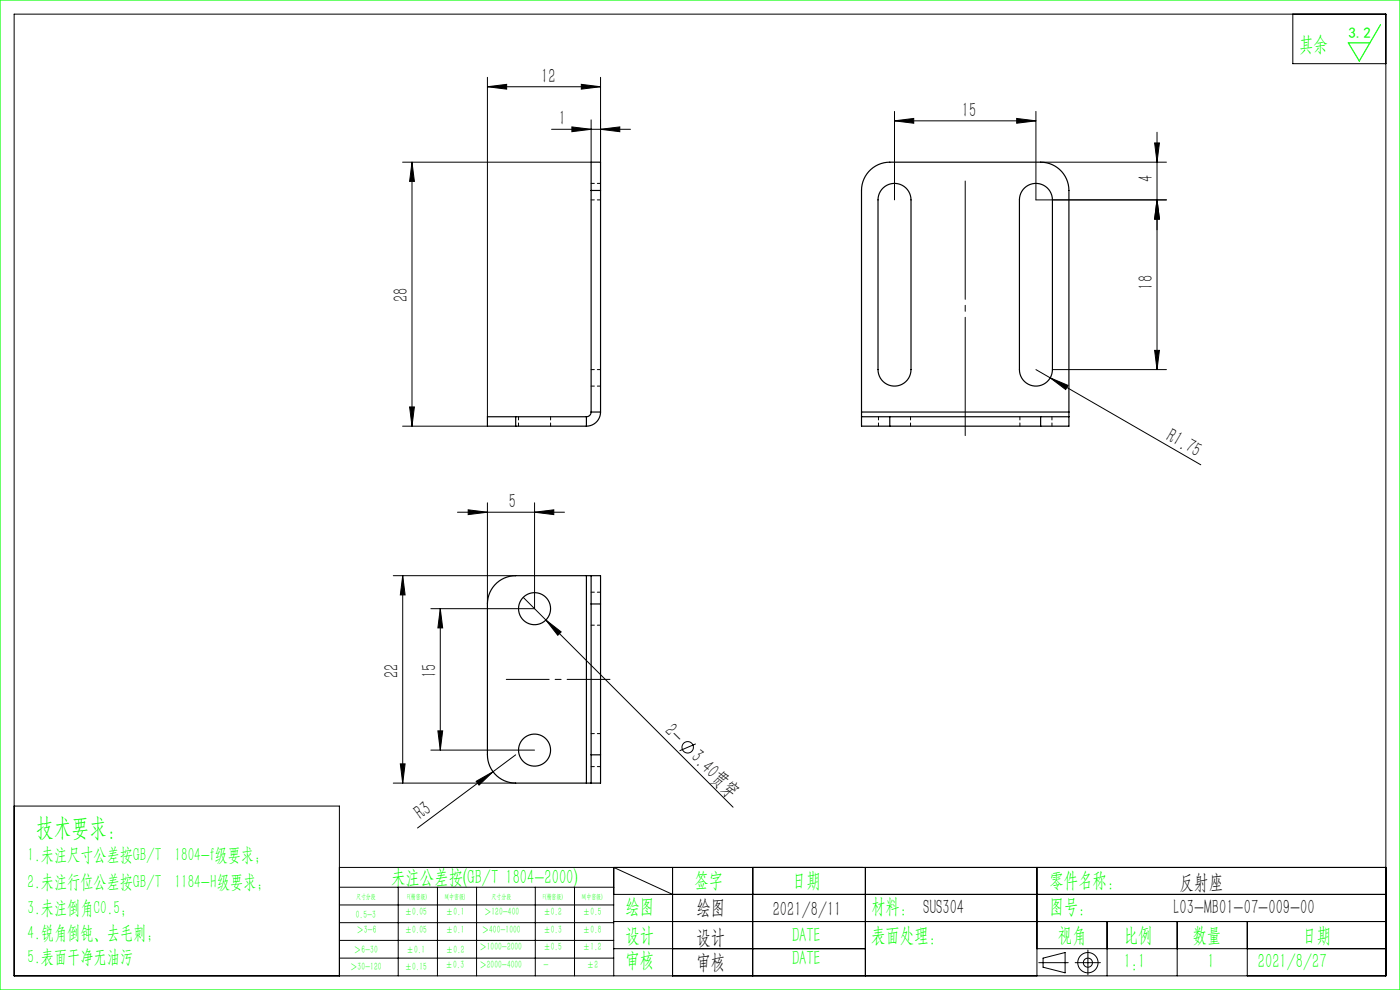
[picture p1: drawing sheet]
<svg xmlns="http://www.w3.org/2000/svg" width="297mm" height="210mm" viewBox="0 0 297 210" stroke-linecap="round" stroke-linejoin="round" font-family="sans-serif">
<g fill="none" stroke="#000" stroke-width=".21">
<path d="M3 3h291v204h-291zM103.4 18.4l4.1-.5v1zM103.4 16.4v72M103.4 18.4h24M123.3 17.9l4.1 .5-4.1 .5zM127.4 16.4v18M274.3 3v10.5h19.7M87.4 34.4l.5 4.1h-1zM87.4 34.4v56M117 27.4h16.8M121.3 26.9l4.1 .5-4.1 .5zM125.4 25.4v9h-40"/>
<path d="M127.4 27.4l4.1-.5v1zM189.8 25.6l4-.5v1zM189.8 23.6v18.8M189.8 25.6h30M215.7 25.1l4.1 .5-4.1 .5zM219.8 23.6v18.8h27.7M220.8 34.4h26.7M244.9 30.3h1.1l-.5 4.1zM245.5 28.1v50.3M245.5 42.4l.5 4.1h-1.1zM219.8 78.4l3 1.8M223.3 78.4h24.2"/>
<path d="M244.9 74.3h1.1l-.5 4.1zM85.4 90.4h18M86.9 86.3h1l-.5 4.1zM222.8 80.2l3.8 1.6-.5 .8zM222.8 80.2l31.9 18.4M97.1 108.7h22.7M99.3 108.1l4.1 .6-4.1 .5zM103.4 106.7v21.4M113.4 108.7l4.1-.6v1.1zM113.4 106.7v22.4h-22M83.4 122.1h26M85.4 122.1l.5 4.1h-1z"/>
<path d="M85.4 122.1v44M93.4 129.1l.5 4.1h-1zM93.4 129.1v30M111 126.7l4.8 4.8M115.8 131.5l3.3 2.5-.8 .8zM115.8 131.5l39.7 39.7M91.4 159.1h22M92.9 155h1l-.5 4.1zM147.6 157.8l-3.4 1.5M3 171h69v36M83.4 166.1h26M84.9 162h1l-.5 4.1z"/>
<path d="M101 165.7l3.6-2-3 2.8zM109.4 160.1l-20.8 15.5M72 184h222M72 188.2h58.2M72 192h58.2M72 195.7h58.2M72 199.5h58.2M84.5 188.2v18.8M92.8 188.2v18.8M101.1 188.2v18.8M113.6 188.2v18.8M121.9 188.2v18.8"/>
<path d="M130.2 189.7h163.8M130.2 195.5h163.8M142.7 189.7l-12.5-5.7v23M142.7 184v23M159.7 184v23M183.6 184v23M220 184v23M234.9 195.5v11.5M249.7 195.5v11.5M264.6 195.5v11.5M72 203.2h58.2M130.2 201.2h53.4"/>
<path d="M220 201.2h74M220.4 204.2h6.2M221.3 203.2l4.7-1.1v4.3l-4.7-1.2zM228.1 204.2h5.3M230.8 201.5v5.3"/>
<circle cx="145.9" cy="158.5" r="1.21"/>
<circle cx="230.8" cy="204.2" r="2.15"/>
<circle cx="230.8" cy="204.2" r=".96"/>
</g>
<path d="M204.8 38.4v54" fill="none" stroke="#000" stroke-width=".21" stroke-dasharray="30.5 1.3 1.3 1.3" stroke-dashoffset="5.4"/>
<path d="M129.4 144.1h-22" fill="none" stroke="#000" stroke-width=".21" stroke-dasharray="30.5 1.3 1.3 1.3" stroke-dashoffset="21.4"/>
<path d="M0 0h297v210h-297zM292.9 5.2l-4.5 7.7-2.4-3.8h4.6" fill="none" stroke="#0f0" stroke-width=".25"/>
<g fill="#000">
<path d="M222.8 80.2l3.8 1.6-.5 .8zM115.8 131.5l3.3 2.5-.8 .8zM101 165.7l3.6-2-3 2.8z"/>
<path d="M103.4 18.4l4.1-.5v1zM123.3 17.9l4.1 .5-4.1 .5zM121.3 26.9l4.1 .5-4.1 .5zM127.4 27.4l4.1-.5v1z"/>
<path d="M189.8 25.6l4-.5v1zM215.7 25.1l4.1 .5-4.1 .5z"/>
<path d="M244.9 30.3h1.1l-.5 4.1zM245.5 42.4l.5 4.1h-1.1zM93.4 129.1l.5 4.1h-1zM92.9 155h1l-.5 4.1z"/>
<path d="M244.9 74.3h1.1l-.5 4.1zM245.5 42.4l.5 4.1h-1.1z"/>
<path d="M86.9 86.3h1l-.5 4.1zM87.4 34.4l.5 4.1h-1z"/>
<path d="M99.3 108.1l4.1 .6-4.1 .5zM113.4 108.7l4.1-.6v1.1z"/>
<path d="M85.4 122.1l.5 4.1h-1zM84.9 162h1l-.5 4.1z"/>
</g>
<g fill="none" stroke="#000" stroke-width=".25">
<path d="M187.4 39.8a3.5 3.5 0 0 1 3.8-.6 3.5 3.5 0 0 1 2.1 3.2v36a3.5 3.5 0 0 1-3.5 3.5 3.5 3.5 0 0 1-3.5-3.5v-36l.3-1.4zM217.4 39.8a3.5 3.5 0 0 1 3.8-.6 3.5 3.5 0 0 1 2.1 3.2v36a3.5 3.5 0 0 1-3.5 3.5 3.5 3.5 0 0 1-3.5-3.5v-36l.3-1.4zM125.4 40.4v-6h2v6M125.4 40.4h2M125.4 40.4v47M127.4 40.4v47M109.4 88.4h-6v2h6M109.4 88.4v2M109.4 88.4h15M109.4 90.4h15M124.4 88.4v2M125.4 87.4a1 1 0 0 1-1 1"/>
<path d="M125.4 87.4h2M127.4 87.4a3 3 0 0 1-3 3M182.8 88.4v2h6M182.8 88.4h6M182.8 87.4v1M182.8 87.4v-47a6 6 0 0 1 6-6h32a6 6 0 0 1 6 6v47M182.8 87.4h44M188.8 88.4h32M188.8 90.4h32M188.8 88.4v2M220.8 88.4h6M220.8 88.4v2"/>
<path d="M226.8 88.4v2h-6M226.8 87.4v1M124.4 122.1h1M124.4 122.1h-15a6 6 0 0 0-6 6v32a6 6 0 0 0 6 6h15M124.4 122.1v44M125.4 122.1v6M125.4 122.1h2v6M125.4 128.1v32M125.4 128.1h2M127.4 128.1v32M124.4 166.1h1M125.4 160.1v6"/>
<path d="M125.4 160.1h2M127.4 160.1v6h-2"/>
<circle cx="113.4" cy="129.1" r="3.4"/>
<circle cx="113.4" cy="159.1" r="3.4"/>
</g>
<g fill="none" stroke="#000" stroke-width=".21" stroke-dasharray="1.3 .6" stroke-dashoffset=".6">
<path d="M127.4 38.9h-2M127.4 42.4h-2M127.4 78.4h-2M110 88.4v2M116.8 90.4v-2M125.4 81.9h2M186.4 88.4v2M193.2 90.4v-2M216.4 88.4v2M223.2 90.4v-2M127.4 132.6h-2M127.4 125.6h-2"/>
<path d="M127.4 155.6h-2M127.4 162.6h-2"/>
</g>
<text font-size="5.4" fill="#0f0" x="7.7" y="177.2">技术要求：</text>
<g font-size="4.4" fill="#0f0">
<text x="275.6" y="10.8">其余</text>
<text x="83" y="187.5">未注公差按(GB/T 1804-2000)</text>
<text x="147.3" y="188">签字</text>
<text x="168" y="188">日期</text>
<text x="222.6" y="188">零件名称：</text>
<text x="132.7" y="193.6">绘图</text>
<text x="184.8" y="193.6">材料： SUS304</text>
<text x="222.6" y="193.6">图号：</text>
<text x="132.7" y="199.8">设计</text>
<text x="168" y="199.8">DATE</text>
<text x="184.8" y="199.8">表面处理：</text>
<text x="224.4" y="199.8">视角</text>
<text x="238.4" y="199.8">比例</text>
<text x="253" y="199.8">数量</text>
<text x="276.3" y="199.8">日期</text>
<text x="132.7" y="205.1">审核</text>
<text x="168" y="204.6">DATE</text>
<text x="238.4" y="205.3">1:1</text>
<text x="256.2" y="205.3">1</text>
<text x="266.9" y="205.3">2021/8/27</text>
</g>
<g font-size="4.4">
<text x="114.8" y="17.5">12</text>
<text x="118.5" y="26.6">1</text>
<text x="204.1" y="24.8">15</text>
<text x="244.6" y="38.7" transform="rotate(-90 244.6 38.7)">4</text>
<text x="86.5" y="64.1" transform="rotate(-90 86.5 64.1)">28</text>
<text x="244.6" y="61.4" transform="rotate(-90 244.6 61.4)">18</text>
<text x="247.2" y="93.2" transform="rotate(30 247.2 93.2)">R1.75</text>
<text x="108" y="107.8">5</text>
<text x="84.6" y="143.9" transform="rotate(-90 84.6 143.9)">22</text>
<text x="92.5" y="143.9" transform="rotate(-90 92.5 143.9)">15</text>
<text x="140.9" y="155.3" transform="rotate(45 140.9 155.3)">2-</text>
<text x="146.4" y="160.9" transform="rotate(45 146.4 160.9)">3.40贯穿</text>
<text x="89.3" y="174" transform="rotate(-37 89.3 174)">R3</text>
<text x="250.3" y="188.6">反射座</text>
<text x="147.8" y="194">绘图</text>
<text x="163.9" y="194.3">2021/8/11</text>
<text x="249" y="194">L03-MB01-07-009-00</text>
<text x="147.8" y="200.2">设计</text>
<text x="147.8" y="205.5">审核</text>
</g>
<g font-size="4" fill="#0f0">
<text x="5.9" y="182.6">1.未注尺寸公差按GB/T 1804-f级要求；</text>
<text x="5.9" y="188.4">2.未注行位公差按GB/T 1184-H级要求；</text>
<text x="5.9" y="193.9">3.未注倒角C0.5；</text>
<text x="5.9" y="199.2">4.锐角倒钝、去毛刺；</text>
<text x="5.9" y="204.2">5.表面干净无油污</text>
</g>
<text font-size="3.2" fill="#0f0" x="286.1" y="8">3.2</text>
<g font-size="2.3" fill="#0f0">
<text x="75.5" y="194.7">0.5-3</text>
<text x="75.6" y="198">＞3-6</text>
<text x="85.9" y="194.2">±0.05</text>
<text x="85.9" y="198">±0.05</text>
<text x="94.6" y="194.2">±0.1</text>
<text x="94.6" y="198">±0.1</text>
<text x="102.2" y="198">＞400-1000</text>
<text x="102.7" y="194.2">＞120-400</text>
<text x="115.3" y="194.2">±0.2</text>
<text x="115.3" y="198">±0.3</text>
<text x="123.7" y="194.2">±0.5</text>
<text x="123.7" y="198">±0.8</text>
<text x="75.1" y="202.2">＞6-30</text>
<text x="86.3" y="202.2">±0.1</text>
<text x="94.6" y="202.2">±0.2</text>
<text x="101.7" y="201.6">＞1000-2000</text>
<text x="115.3" y="201.6">±0.5</text>
<text x="123.7" y="201.6">±1.2</text>
<text x="74.3" y="205.8">＞30-120</text>
<text x="85.9" y="205.8">±0.15</text>
<text x="94.5" y="205.4">±0.3</text>
<text x="101.7" y="205.4">＞2000-4000</text>
<text x="115.3" y="205.4">-</text>
<text x="124.5" y="205.4">±2</text>
</g>
<g font-size="1.5" fill="#0f0">
<text x="75.5" y="190.6">尺寸分段</text>
<text x="86.4" y="190.6">F(精密级)</text>
<text x="94.4" y="190.6">M(中密级)</text>
<text x="104.3" y="190.6">尺寸分段</text>
<text x="115.2" y="190.6">F(精密级)</text>
<text x="123.5" y="190.6">M(中密级)</text>
</g>
</svg>
